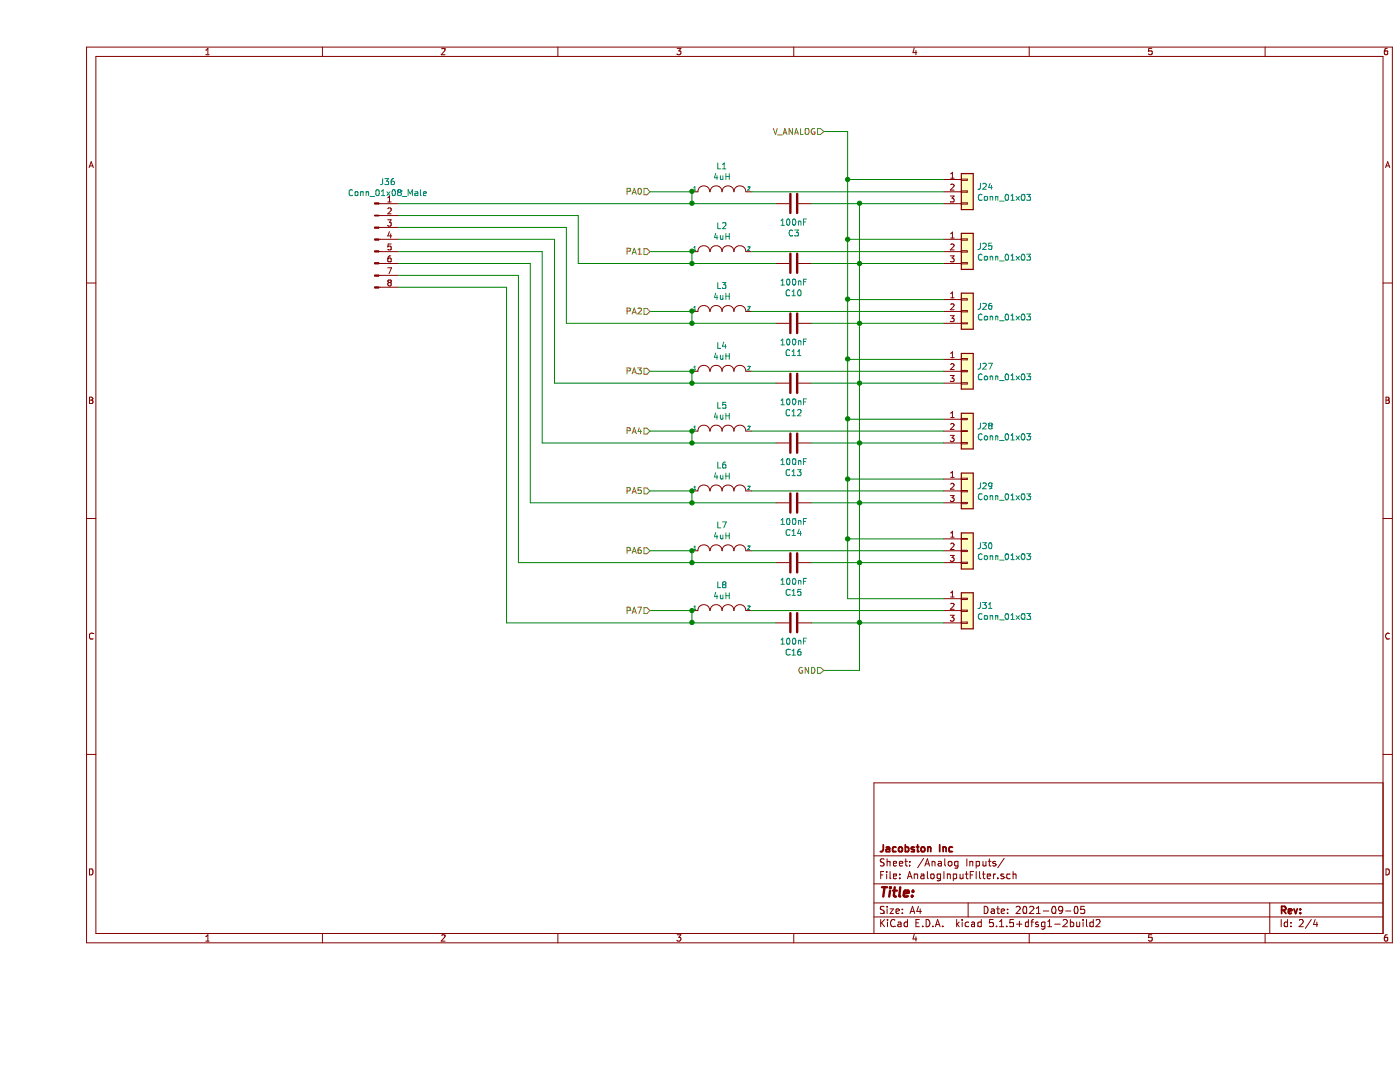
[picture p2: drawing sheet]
EESchema Schematic File Version 4
EELAYER 30 0
EELAYER END
$Descr A4 11693 8268
encoding utf-8
Sheet 2 4
Title ""
Date "2021-09-05"
Rev ""
Comp "Jacobston Inc"
Comment1 ""
Comment2 ""
Comment3 ""
Comment4 ""
$EndDescr
Text HLabel 5100 2100 0    50   Input ~ 0
PA1
Text HLabel 5100 2600 0    50   Input ~ 0
PA2
Text HLabel 5100 3100 0    50   Input ~ 0
PA3
Text HLabel 5100 3600 0    50   Input ~ 0
PA4
Text HLabel 5100 4100 0    50   Input ~ 0
PA5
Text HLabel 5100 4600 0    50   Input ~ 0
PA6
Text HLabel 5100 5100 0    50   Input ~ 0
PA7
Text HLabel 6550 1100 0    50   Input ~ 0
V_ANALOG
Text HLabel 6550 5600 0    50   Input ~ 0
GND
$Comp
L Connector_Generic:Conn_01x03 J25
U 1 1
P 7750 2100
F 0 "J25" H 7830 2142 50  0000 L CNN
F 1 "Conn_01x03" H 7830 2051 50  0000 L CNN
F 2 "Connector_PinHeader_2.54mm:PinHeader_1x03_P2.54mm_Vertical" H 7750 2100 50  0001 C CNN
F 3 "~" H 7750 2100 50  0001 C CNN
	1    7750 2100
	1    0    0    -1  
$EndComp
$Comp
L Connector_Generic:Conn_01x03 J26
U 1 1
P 7750 2600
F 0 "J26" H 7830 2642 50  0000 L CNN
F 1 "Conn_01x03" H 7830 2551 50  0000 L CNN
F 2 "Connector_PinHeader_2.54mm:PinHeader_1x03_P2.54mm_Vertical" H 7750 2600 50  0001 C CNN
F 3 "~" H 7750 2600 50  0001 C CNN
	1    7750 2600
	1    0    0    -1  
$EndComp
$Comp
L Connector_Generic:Conn_01x03 J27
U 1 1
P 7750 3100
F 0 "J27" H 7830 3142 50  0000 L CNN
F 1 "Conn_01x03" H 7830 3051 50  0000 L CNN
F 2 "Connector_PinHeader_2.54mm:PinHeader_1x03_P2.54mm_Vertical" H 7750 3100 50  0001 C CNN
F 3 "~" H 7750 3100 50  0001 C CNN
	1    7750 3100
	1    0    0    -1  
$EndComp
$Comp
L Connector_Generic:Conn_01x03 J28
U 1 1
P 7750 3600
F 0 "J28" H 7830 3642 50  0000 L CNN
F 1 "Conn_01x03" H 7830 3551 50  0000 L CNN
F 2 "Connector_PinHeader_2.54mm:PinHeader_1x03_P2.54mm_Vertical" H 7750 3600 50  0001 C CNN
F 3 "~" H 7750 3600 50  0001 C CNN
	1    7750 3600
	1    0    0    -1  
$EndComp
$Comp
L Connector_Generic:Conn_01x03 J29
U 1 1
P 7750 4100
F 0 "J29" H 7830 4142 50  0000 L CNN
F 1 "Conn_01x03" H 7830 4051 50  0000 L CNN
F 2 "Connector_PinHeader_2.54mm:PinHeader_1x03_P2.54mm_Vertical" H 7750 4100 50  0001 C CNN
F 3 "~" H 7750 4100 50  0001 C CNN
	1    7750 4100
	1    0    0    -1  
$EndComp
$Comp
L Connector_Generic:Conn_01x03 J30
U 1 1
P 7750 4600
F 0 "J30" H 7830 4642 50  0000 L CNN
F 1 "Conn_01x03" H 7830 4551 50  0000 L CNN
F 2 "Connector_PinHeader_2.54mm:PinHeader_1x03_P2.54mm_Vertical" H 7750 4600 50  0001 C CNN
F 3 "~" H 7750 4600 50  0001 C CNN
	1    7750 4600
	1    0    0    -1  
$EndComp
$Comp
L Connector_Generic:Conn_01x03 J31
U 1 1
P 7750 5100
F 0 "J31" H 7830 5142 50  0000 L CNN
F 1 "Conn_01x03" H 7830 5051 50  0000 L CNN
F 2 "Connector_PinHeader_2.54mm:PinHeader_1x03_P2.54mm_Vertical" H 7750 5100 50  0001 C CNN
F 3 "~" H 7750 5100 50  0001 C CNN
	1    7750 5100
	1    0    0    -1  
$EndComp
Wire Wire Line
	6550 1100 6750 1100
Wire Wire Line
	6750 1100 6750 1500
Wire Wire Line
	6750 5000 7550 5000
Wire Wire Line
	7550 4500 6750 4500
Connection ~ 6750 4500
Wire Wire Line
	6750 4500 6750 5000
Wire Wire Line
	7550 4000 6750 4000
Connection ~ 6750 4000
Wire Wire Line
	6750 4000 6750 4500
Wire Wire Line
	6750 3500 7550 3500
Connection ~ 6750 3500
Wire Wire Line
	6750 3500 6750 4000
Wire Wire Line
	7550 3000 6750 3000
Connection ~ 6750 3000
Wire Wire Line
	6750 3000 6750 3500
Wire Wire Line
	7550 2500 6750 2500
Connection ~ 6750 2500
Wire Wire Line
	6750 2500 6750 3000
Wire Wire Line
	7550 2000 6750 2000
Connection ~ 6750 2000
Wire Wire Line
	6750 2000 6750 2500
Wire Wire Line
	6750 1500 7550 1500
Connection ~ 6750 1500
Wire Wire Line
	6750 1500 6750 2000
Wire Wire Line
	6550 5600 6850 5600
Wire Wire Line
	6850 1700 7550 1700
Wire Wire Line
	7550 2200 6850 2200
Connection ~ 6850 2200
Wire Wire Line
	6850 2200 6850 1700
Wire Wire Line
	7550 2700 6850 2700
Connection ~ 6850 2700
Wire Wire Line
	6850 2700 6850 2200
Wire Wire Line
	7550 3200 6850 3200
Connection ~ 6850 3200
Wire Wire Line
	6850 3200 6850 2700
Wire Wire Line
	7550 3700 6850 3700
Wire Wire Line
	6850 3200 6850 3700
Connection ~ 6850 3700
Wire Wire Line
	6850 3700 6850 4200
Wire Wire Line
	7550 4200 6850 4200
Connection ~ 6850 4200
Wire Wire Line
	6850 4200 6850 4700
Wire Wire Line
	7550 4700 6850 4700
Connection ~ 6850 4700
Wire Wire Line
	6850 4700 6850 5200
Wire Wire Line
	7550 5200 6850 5200
Connection ~ 6850 5200
Wire Wire Line
	6850 5200 6850 5600
$Comp
L Connector_Generic:Conn_01x03 J24
U 1 1
P 7750 1600
F 0 "J24" H 7830 1642 50  0000 L CNN
F 1 "Conn_01x03" H 7830 1551 50  0000 L CNN
F 2 "Connector_PinHeader_2.54mm:PinHeader_1x03_P2.54mm_Vertical" H 7750 1600 50  0001 C CNN
F 3 "~" H 7750 1600 50  0001 C CNN
	1    7750 1600
	1    0    0    -1  
$EndComp
Text HLabel 5100 1600 0    50   Input ~ 0
PA0
$Comp
L pspice:INDUCTOR L1
U 1 1
P 5700 1600
F 0 "L1" H 5700 1815 50  0000 C CNN
F 1 "4uH" H 5700 1724 50  0000 C CNN
F 2 "Inductor_THT:L_Axial_L5.0mm_D3.6mm_P10.00mm_Horizontal_Murata_BL01RN1A2A2" H 5700 1600 50  0001 C CNN
F 3 "~" H 5700 1600 50  0001 C CNN
	1    5700 1600
	1    0    0    -1  
$EndComp
$Comp
L Device:C C3
U 1 1
P 6300 1700
F 0 "C3" V 6048 1700 50  0000 C CNN
F 1 "100nF" V 6139 1700 50  0000 C CNN
F 2 "Capacitor_THT:CP_Radial_D8.0mm_P5.00mm" H 6300 1700 50  0001 C CNN
F 3 "~" H 6300 1700 50  0001 C CNN
	1    6300 1700
	0    -1   -1   0   
$EndComp
$Comp
L pspice:INDUCTOR L2
U 1 1
P 5700 2100
F 0 "L2" H 5700 2315 50  0000 C CNN
F 1 "4uH" H 5700 2224 50  0000 C CNN
F 2 "Inductor_THT:L_Axial_L5.0mm_D3.6mm_P10.00mm_Horizontal_Murata_BL01RN1A2A2" H 5700 2100 50  0001 C CNN
F 3 "~" H 5700 2100 50  0001 C CNN
	1    5700 2100
	1    0    0    -1  
$EndComp
$Comp
L Device:C C10
U 1 1
P 6300 2200
F 0 "C10" V 6048 2200 50  0000 C CNN
F 1 "100nF" V 6139 2200 50  0000 C CNN
F 2 "Capacitor_THT:CP_Radial_D8.0mm_P5.00mm" H 6300 2200 50  0001 C CNN
F 3 "~" H 6300 2200 50  0001 C CNN
	1    6300 2200
	0    -1   -1   0   
$EndComp
$Comp
L pspice:INDUCTOR L3
U 1 1
P 5700 2600
F 0 "L3" H 5700 2815 50  0000 C CNN
F 1 "4uH" H 5700 2724 50  0000 C CNN
F 2 "Inductor_THT:L_Axial_L5.0mm_D3.6mm_P10.00mm_Horizontal_Murata_BL01RN1A2A2" H 5700 2600 50  0001 C CNN
F 3 "~" H 5700 2600 50  0001 C CNN
	1    5700 2600
	1    0    0    -1  
$EndComp
$Comp
L Device:C C11
U 1 1
P 6300 2700
F 0 "C11" V 6048 2700 50  0000 C CNN
F 1 "100nF" V 6139 2700 50  0000 C CNN
F 2 "Capacitor_THT:CP_Radial_D8.0mm_P5.00mm" H 6300 2700 50  0001 C CNN
F 3 "~" H 6300 2700 50  0001 C CNN
	1    6300 2700
	0    -1   -1   0   
$EndComp
$Comp
L pspice:INDUCTOR L4
U 1 1
P 5700 3100
F 0 "L4" H 5700 3315 50  0000 C CNN
F 1 "4uH" H 5700 3224 50  0000 C CNN
F 2 "Inductor_THT:L_Axial_L5.0mm_D3.6mm_P10.00mm_Horizontal_Murata_BL01RN1A2A2" H 5700 3100 50  0001 C CNN
F 3 "~" H 5700 3100 50  0001 C CNN
	1    5700 3100
	1    0    0    -1  
$EndComp
$Comp
L Device:C C12
U 1 1
P 6300 3200
F 0 "C12" V 6048 3200 50  0000 C CNN
F 1 "100nF" V 6139 3200 50  0000 C CNN
F 2 "Capacitor_THT:CP_Radial_D8.0mm_P5.00mm" H 6300 3200 50  0001 C CNN
F 3 "~" H 6300 3200 50  0001 C CNN
	1    6300 3200
	0    -1   -1   0   
$EndComp
$Comp
L pspice:INDUCTOR L5
U 1 1
P 5700 3600
F 0 "L5" H 5700 3815 50  0000 C CNN
F 1 "4uH" H 5700 3724 50  0000 C CNN
F 2 "Inductor_THT:L_Axial_L5.0mm_D3.6mm_P10.00mm_Horizontal_Murata_BL01RN1A2A2" H 5700 3600 50  0001 C CNN
F 3 "~" H 5700 3600 50  0001 C CNN
	1    5700 3600
	1    0    0    -1  
$EndComp
$Comp
L Device:C C13
U 1 1
P 6300 3700
F 0 "C13" V 6048 3700 50  0000 C CNN
F 1 "100nF" V 6139 3700 50  0000 C CNN
F 2 "Capacitor_THT:CP_Radial_D8.0mm_P5.00mm" H 6300 3700 50  0001 C CNN
F 3 "~" H 6300 3700 50  0001 C CNN
	1    6300 3700
	0    -1   -1   0   
$EndComp
$Comp
L pspice:INDUCTOR L6
U 1 1
P 5700 4100
F 0 "L6" H 5700 4315 50  0000 C CNN
F 1 "4uH" H 5700 4224 50  0000 C CNN
F 2 "Inductor_THT:L_Axial_L5.0mm_D3.6mm_P10.00mm_Horizontal_Murata_BL01RN1A2A2" H 5700 4100 50  0001 C CNN
F 3 "~" H 5700 4100 50  0001 C CNN
	1    5700 4100
	1    0    0    -1  
$EndComp
$Comp
L Device:C C14
U 1 1
P 6300 4200
F 0 "C14" V 6048 4200 50  0000 C CNN
F 1 "100nF" V 6139 4200 50  0000 C CNN
F 2 "Capacitor_THT:CP_Radial_D8.0mm_P5.00mm" H 6300 4200 50  0001 C CNN
F 3 "~" H 6300 4200 50  0001 C CNN
	1    6300 4200
	0    -1   -1   0   
$EndComp
$Comp
L pspice:INDUCTOR L7
U 1 1
P 5700 4600
F 0 "L7" H 5700 4815 50  0000 C CNN
F 1 "4uH" H 5700 4724 50  0000 C CNN
F 2 "Inductor_THT:L_Axial_L5.0mm_D3.6mm_P10.00mm_Horizontal_Murata_BL01RN1A2A2" H 5700 4600 50  0001 C CNN
F 3 "~" H 5700 4600 50  0001 C CNN
	1    5700 4600
	1    0    0    -1  
$EndComp
$Comp
L Device:C C15
U 1 1
P 6300 4700
F 0 "C15" V 6048 4700 50  0000 C CNN
F 1 "100nF" V 6139 4700 50  0000 C CNN
F 2 "Capacitor_THT:CP_Radial_D8.0mm_P5.00mm" H 6300 4700 50  0001 C CNN
F 3 "~" H 6300 4700 50  0001 C CNN
	1    6300 4700
	0    -1   -1   0   
$EndComp
$Comp
L pspice:INDUCTOR L8
U 1 1
P 5700 5100
F 0 "L8" H 5700 5315 50  0000 C CNN
F 1 "4uH" H 5700 5224 50  0000 C CNN
F 2 "Inductor_THT:L_Axial_L5.0mm_D3.6mm_P10.00mm_Horizontal_Murata_BL01RN1A2A2" H 5700 5100 50  0001 C CNN
F 3 "~" H 5700 5100 50  0001 C CNN
	1    5700 5100
	1    0    0    -1  
$EndComp
$Comp
L Device:C C16
U 1 1
P 6300 5200
F 0 "C16" V 6048 5200 50  0000 C CNN
F 1 "100nF" V 6139 5200 50  0000 C CNN
F 2 "Capacitor_THT:CP_Radial_D8.0mm_P5.00mm" H 6300 5200 50  0001 C CNN
F 3 "~" H 6300 5200 50  0001 C CNN
	1    6300 5200
	0    -1   -1   0   
$EndComp
Wire Wire Line
	5450 5100 5100 5100
Wire Wire Line
	5950 5100 7550 5100
Wire Wire Line
	5450 5100 5450 5200
Wire Wire Line
	5450 5200 6150 5200
Connection ~ 5450 5100
Wire Wire Line
	6450 5200 6850 5200
Wire Wire Line
	6850 4200 6450 4200
Wire Wire Line
	6150 4200 5450 4200
Wire Wire Line
	5450 4200 5450 4100
Wire Wire Line
	5450 4600 5450 4700
Wire Wire Line
	5450 4700 6150 4700
Wire Wire Line
	5950 4600 7550 4600
Wire Wire Line
	5950 4100 7550 4100
Wire Wire Line
	5450 4100 5100 4100
Connection ~ 5450 4100
Wire Wire Line
	5100 4600 5450 4600
Connection ~ 5450 4600
Wire Wire Line
	5450 3600 5450 3700
Wire Wire Line
	5450 3700 6150 3700
Wire Wire Line
	6450 3700 6850 3700
Wire Wire Line
	5950 3600 7550 3600
Wire Wire Line
	5450 3600 5100 3600
Connection ~ 5450 3600
Wire Wire Line
	5100 3100 5450 3100
Wire Wire Line
	5450 3100 5450 3200
Wire Wire Line
	5450 3200 6150 3200
Connection ~ 5450 3100
Wire Wire Line
	6450 3200 6850 3200
Wire Wire Line
	5950 3100 7550 3100
Wire Wire Line
	6850 2700 6450 2700
Wire Wire Line
	6150 2700 5450 2700
Wire Wire Line
	5450 2700 5450 2600
Wire Wire Line
	5100 2600 5450 2600
Connection ~ 5450 2600
Wire Wire Line
	5950 2600 7550 2600
Wire Wire Line
	6450 2200 6850 2200
Wire Wire Line
	5950 2100 7550 2100
Wire Wire Line
	6150 2200 5450 2200
Wire Wire Line
	5450 2200 5450 2100
Wire Wire Line
	5450 2100 5100 2100
Connection ~ 5450 2100
Wire Wire Line
	5100 1600 5450 1600
Wire Wire Line
	5450 1600 5450 1700
Wire Wire Line
	5450 1700 6150 1700
Connection ~ 5450 1600
Wire Wire Line
	5950 1600 7550 1600
Wire Wire Line
	6850 1700 6450 1700
Connection ~ 6850 1700
Wire Wire Line
	6450 4700 6850 4700
$Comp
L Connector:Conn_01x08_Male J36
U 1 1
P 2800 2000
F 0 "J36" H 2908 2481 50  0000 C CNN
F 1 "Conn_01x08_Male" H 2908 2390 50  0000 C CNN
F 2 "Connector_PinHeader_2.54mm:PinHeader_1x08_P2.54mm_Vertical" H 2800 2000 50  0001 C CNN
F 3 "~" H 2800 2000 50  0001 C CNN
	1    2800 2000
	1    0    0    -1  
$EndComp
Wire Wire Line
	3000 1700 5450 1700
Connection ~ 5450 1700
Wire Wire Line
	3000 1800 4500 1800
Wire Wire Line
	4500 1800 4500 2200
Wire Wire Line
	4500 2200 5450 2200
Connection ~ 5450 2200
Wire Wire Line
	3000 1900 4400 1900
Wire Wire Line
	4400 1900 4400 2700
Wire Wire Line
	4400 2700 5450 2700
Connection ~ 5450 2700
Wire Wire Line
	3000 2000 4300 2000
Wire Wire Line
	4300 2000 4300 3200
Wire Wire Line
	4300 3200 5450 3200
Connection ~ 5450 3200
Wire Wire Line
	5450 3700 4200 3700
Wire Wire Line
	4200 3700 4200 2100
Wire Wire Line
	4200 2100 3000 2100
Connection ~ 5450 3700
Wire Wire Line
	3000 2200 4100 2200
Wire Wire Line
	4100 2200 4100 4200
Wire Wire Line
	4100 4200 5450 4200
Connection ~ 5450 4200
Wire Wire Line
	5450 4700 4000 4700
Wire Wire Line
	4000 4700 4000 2300
Wire Wire Line
	4000 2300 3000 2300
Connection ~ 5450 4700
Wire Wire Line
	3000 2400 3900 2400
Wire Wire Line
	3900 2400 3900 5200
Wire Wire Line
	3900 5200 5450 5200
Connection ~ 5450 5200
$EndSCHEMATC
